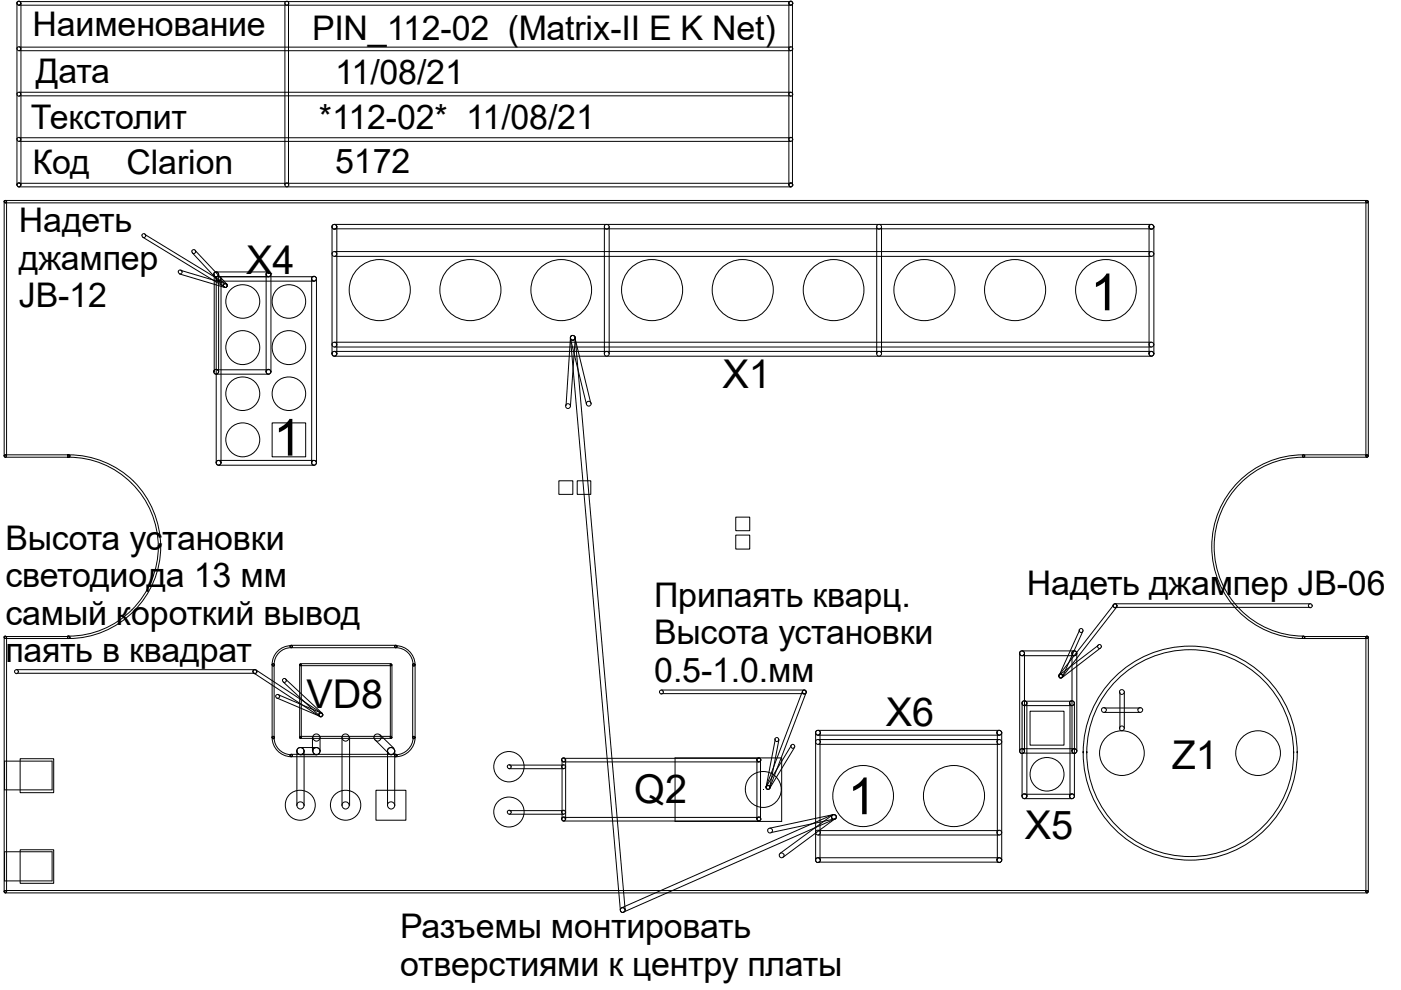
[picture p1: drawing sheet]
<svg xmlns="http://www.w3.org/2000/svg" width="297mm" height="210mm" viewBox="0 0 297 210" stroke-linecap="round" stroke-linejoin="round" font-family="sans-serif">
<g fill="none" stroke="#000" stroke-width=".21">
<path d="M3.6 .7v38.5M4 19.6h163.7M4 10h163.7M4 10.8h163.7M4 .3h163.7M4 1.1h163.7M4.4 .7v38.5M60.4 .7v38.5M61.2 .7v38.5M167.3 .7v38.5M168 .7v38.5M4 29.2h163.7"/>
<path d="M4 30h163.7M4 38.9h163.7M4 39.6h163.7M4 20.3h163.7M.9 42.8v53.9M.9 42.6l.5 .1-.1 .2h-.4zM1.1 42.5h288.8M1.1 43h288.8M1.4 42.8v53.9M30.3 50.3l17.3 10.6M30.7 49.7l17.3 10.6M38.1 58.1l9.6 2.9"/>
<path d="M38.3 57.3l9.7 2.9M40.8 53.6l6.7 7.3M41.4 53.1l6.7 7.2M45.4 58.2v20.6M45.8 57.7h11.1M45.8 58.7h20.8M45.8 59.1v39M46.4 58.2v20.6M46.4 59.6h20.2M46.9 59.1v39M56.4 58.2v20.6M57.4 58.2v20.6"/>
<path d="M66.1 59.1v39M67.1 59.1v39M70.4 48.1v26.9M70.9 47.6h173.2M70.9 48.5h173.2M70.9 53.3h173.2M70.9 54.4h173.2M71.4 48.1v26.9M128.1 48.1v26.9M129.2 48.1v26.9M185.9 48.1v26.9M186.9 48.1v26.9"/>
<path d="M243.6 48.1v26.9M244.6 48.1v26.9M289.6 42.8v53.9M289.7 42.6l.4 .1-.1 .2h-.3zM290.1 42.8v53.9M45.8 78.4h11.1M45.8 79.3h11.1M70.9 74.5h173.2M70.9 75.5h173.2M70.9 72.6h173.2M70.9 73.6h173.2M120.9 71.6l-.9 14.4"/>
<path d="M120.9 71.8l3.4 13.9M120.9 71.7l10.6 121.3M121.9 71.5l3.4 14M122 71.7l-1.1 14.4M122 71.6l10.5 121.3M.9 96.5l.5 .1-.1 .2h-.4zM1.1 96.4h13.5M1.1 96.9h13.5M14.4 96.5l.4 .1v.2h-.4zM14.5 96.4h-.1a19.4 19.4 0 0 1 19.7 19.4v-.1a19.7 19.7 0 0 1-19.7 19.7h.1M14.5 96.9h-.1a19.1 19.1 0 0 1 19.2 18.9v-.1a19.1 19.1 0 0 1-19.2 19.2h.1M46.4 97.6h20.2"/>
<path d="M46.4 98.6h20.2M57.7 89.7h7.1v7.2h-7.1zM276.2 96.5l.4 .1-.1 .2h-.3zM276.3 96.4a19.5 19.5 0 0 0-19.4 19.5 19.5 19.5 0 0 0 19.4 19.5M276.3 96.9a19 19 0 0 0-18.9 19 19 19 0 0 0 18.9 19M276.4 96.4h13.5M276.4 96.9h13.5M289.7 96.5l.4 .1-.1 .2h-.3zM118.5 101.9h3v2.9h-3zM122.4 101.9h2.9v2.9h-2.9zM156 113.5h3v2.9h-3zM156 109.6h3v2.9h-3z"/>
<path d="M.9 135.1v54M.9 134.9l.5 .2-.1 .2h-.4zM1.1 135h13.5M1.1 135.4h13.5M1.4 135.1v54M14.4 134.9l.4 .2v.2h-.4zM61.6 136.9l.4 .1-.1 .2h-.3zM61.7 136.9a4 4 0 0 0-4 4M61.7 137.3a3.6 3.6 0 0 0-3.6 3.6M61.8 136.8h22.1M61.8 137.3h22.1M83.8 136.9l.4 .1-.1 .2h-.3z"/>
<path d="M83.9 136.9a4.1 4.1 0 0 1 4.1 4M83.9 137.3a3.6 3.6 0 0 1 3.7 3.6M216.2 138.5v20.8M216.7 138h11.1M216.7 139h11.1M217.2 138.5v20.8M227.3 138.5v20.8M228.3 138.5v20.8M228.9 133.6l-4.3 9.6M229.6 133.9l-4.3 9.6M232.9 136.8l-8.2 6.3M233.3 137.4l-8.1 6.3"/>
<path d="M236.2 128.2l-11.6 14.9M236.4 128h41.4M236.4 128.8h41.4M236.8 128.7l-11.6 14.9M276.2 134.9l.4 .2-.1 .2h-.3zM276.4 135h13.5M276.4 135.4h13.5M289.6 135.1v54M289.7 134.9l.4 .2-.1 .2h-.3zM290.1 135.1v54M3.5 142h50.6M3.5 142.7h50.6"/>
<path d="M53.9 142.7l13.9 9.2M54.3 142.1l13.9 9.1-9.1-3.9M57.7 156.3a4.1 4.1 0 0 0 4 4.1M57.7 156.3l.3-.2 .1 .2M57.7 156.3l.3 .3 .2-.2-.1-.1M57.7 140.9l.3-.2 .1 .2M57.7 140.9l.3 .3 .2-.2-.1-.1M57.7 141v15.4M58.1 156.3a3.6 3.6 0 0 0 3.6 3.7M58.1 141v15.4M58.7 148l9.2 3.9M60.1 144.6l7.7 7.2"/>
<path d="M60.6 144l7.7 7.2M61.6 160l.4 .1-.1 .2h-.3zM61.8 159.9h22.1M62.9 159.3v11.5M63.5 141v15.4M63.6 156.2l.2 .1v.2h-.2zM63.6 140.8l.2 .1v.2h-.2zM63.7 156.1h19.2M63.7 156.5h19.2M63.7 140.7h19.2M63.7 141.1h19.2M63.7 158.5h3.4"/>
<path d="M63.9 141v15.4M64.5 159.3v11.5M66.2 156.4v2.9M67.9 156.4v2.9M72.5 156.4v14.4M74.1 156.4v14.4M79.5 156.9l2.9 2.9M80.6 155.8l2.9 2.9M82.2 159.3v11.5M82.8 141v15.4M82.8 140.8l.3 .1-.1 .2h-.2zM82.8 156.2l.3 .1-.1 .2h-.2z"/>
<path d="M83.1 141v15.4M83.7 159.3v11.5M83.8 160l.4 .1-.1 .2h-.3zM87.5 141v15.4M87.6 156.2l.4 .1-.1 .2h-.3zM87.6 140.8l.4 .1-.1 .2h-.3zM87.6 156.3a3.7 3.7 0 0 1-3.7 3.7M88 156.3a4.1 4.1 0 0 1-4.1 4.1M88 141v15.4M140.2 146.3h30.4M140.2 147.1h30.4M164.4 156.7l-2 10.2"/>
<path d="M165.1 156.9l-1.9 10.1M167.8 158.1l-5.3 8.6M168.4 158.5l-5.2 8.6M170.1 146.6l-7.7 20.2M170.9 146.9l-7.7 20.1M172.9 155.4v27M173.4 154.9h38.5M173.4 155.9h38.5M173.4 156.8h38.5M173.4 157.8h38.5M173.9 155.4v27M211.5 155.4v27"/>
<path d="M212.4 155.4v27M216.7 158.7h11.1M216.7 159.7h11.1M216.7 149.1v19.7M217.2 148.7h10.1M217.2 149.6h10.1M217.7 149.1v19.7M218.4 150.8h7.2v7.2h-7.2zM226.9 149.1v19.7M227.8 149.1v19.7M234.1 150.1h7.7M234.1 151h7.7"/>
<path d="M237.4 146.7v7.7M238.4 146.7v7.7M1 161.4h10v6.1h-10zM4.3 160.9h7.1v7.2h-7.1zM61.8 160.4h22.1M63.7 160h3.4M79.7 167.6h6.4v6.3h-6.4zM108 171.9h11.5M108 172.6h11.5M108 162.2h11.5M108 163h11.5M119.2 161.1v12.6"/>
<path d="M119.5 173.3h41.4M119.5 174.1h41.4M119.5 160.8h41.4M119.5 161.5h41.4M119.9 161.1v12.6M143.1 160.7h22.6v13.5h-22.6zM160.5 161.1v12.6M161.2 161.1v12.6M173.4 176.1h38.5M173.4 177h38.5M176.5 172.8l-11.1 8.1M176.6 172.7l-44.7 19.7"/>
<path d="M176.7 172.7l-13.5 2.9M176.9 173.7l-13.5 2.8M177 173.7l-44.8 19.7M177.1 173.6l-11.1 8.2M217.2 168.4h10.1M217.2 169.3h10.1M.9 188.9l.5 .1-.1 .2h-.4zM1 180.6h10v6.2h-10zM1.1 188.8h288.8M1.1 189.3h288.8M4.3 180.2h7.1v7.1h-7.1zM173.4 181.9h38.5"/>
<path d="M173.4 182.8h38.5M289.7 188.9l.4 .1-.1 .2h-.3z"/>
<circle cx="4" cy="10.3" r=".4"/>
<circle cx="4" cy="20" r=".4"/>
<circle cx="4" cy=".7" r=".4"/>
<circle cx="60.8" cy=".7" r=".4"/>
<circle cx="167.6" cy="10.3" r=".4"/>
<circle cx="167.6" cy="20" r=".4"/>
<circle cx="167.6" cy=".7" r=".4"/>
<circle cx="4" cy="29.5" r=".4"/>
<circle cx="4" cy="39.2" r=".4"/>
<circle cx="60.8" cy="39.2" r=".4"/>
<circle cx="167.6" cy="39.2" r=".4"/>
<circle cx="167.6" cy="29.5" r=".4"/>
<circle cx="30.5" cy="49.9" r=".4"/>
<circle cx="38.2" cy="57.6" r=".4"/>
<circle cx="41.1" cy="53.3" r=".4"/>
<circle cx="45.8" cy="58.1" r=".53"/>
<circle cx="46.3" cy="59.1" r=".53"/>
<circle cx="56.9" cy="58.1" r=".53"/>
<circle cx="66.6" cy="59.1" r=".53"/>
<circle cx="70.9" cy="48.1" r=".53"/>
<circle cx="70.9" cy="53.8" r=".53"/>
<circle cx="128.6" cy="48.1" r=".53"/>
<circle cx="186.4" cy="48.1" r=".53"/>
<circle cx="244.1" cy="48.1" r=".53"/>
<circle cx="244.1" cy="53.8" r=".53"/>
<circle cx="45.8" cy="78.8" r=".53"/>
<circle cx="47.7" cy="60.5" r=".4"/>
<circle cx="51.5" cy="73.7" r="3.6"/>
<circle cx="51.5" cy="63.9" r="3.6"/>
<circle cx="56.9" cy="78.8" r=".53"/>
<circle cx="61.2" cy="73.7" r="3.6"/>
<circle cx="61.2" cy="63.9" r="3.6"/>
<circle cx="70.9" cy="73" r=".53"/>
<circle cx="70.9" cy="75" r=".53"/>
<circle cx="80.5" cy="61.5" r="6.5"/>
<circle cx="99.7" cy="61.5" r="6.5"/>
<circle cx="119" cy="61.5" r="6.5"/>
<circle cx="121.4" cy="71.6" r=".53"/>
<circle cx="128.6" cy="75" r=".53"/>
<circle cx="138.3" cy="61.5" r="6.5"/>
<circle cx="157.5" cy="61.5" r="6.5"/>
<circle cx="176.7" cy="61.5" r="6.5"/>
<circle cx="186.4" cy="75" r=".53"/>
<circle cx="196" cy="61.5" r="6.5"/>
<circle cx="215.2" cy="61.5" r="6.5"/>
<circle cx="234.5" cy="61.5" r="6.5"/>
<circle cx="244.1" cy="75" r=".53"/>
<circle cx="244.1" cy="73" r=".53"/>
<circle cx="46.3" cy="98.1" r=".53"/>
<circle cx="51.5" cy="93.2" r="3.6"/>
<circle cx="51.5" cy="83.5" r="3.6"/>
<circle cx="61.2" cy="83.5" r="3.6"/>
<circle cx="66.6" cy="98.1" r=".53"/>
<circle cx="120.4" cy="86.1" r=".53"/>
<circle cx="124.8" cy="85.6" r=".53"/>
<circle cx="216.7" cy="138.5" r=".53"/>
<circle cx="227.8" cy="138.5" r=".53"/>
<circle cx="229.2" cy="133.7" r=".4"/>
<circle cx="233.1" cy="137.1" r=".4"/>
<circle cx="236.4" cy="128.4" r=".4"/>
<circle cx="277.8" cy="128.4" r=".4"/>
<circle cx="3.5" cy="142.4" r=".4"/>
<circle cx="54" cy="142.4" r=".4"/>
<circle cx="58.8" cy="147.7" r=".4"/>
<circle cx="60.3" cy="144.3" r=".4"/>
<circle cx="63.7" cy="159.2" r=".77"/>
<circle cx="67.1" cy="156.4" r=".77"/>
<circle cx="67.1" cy="159.2" r=".77"/>
<circle cx="68" cy="151.5" r=".4"/>
<circle cx="73.3" cy="156.4" r=".77"/>
<circle cx="80" cy="156.4" r=".77"/>
<circle cx="82.9" cy="159.2" r=".77"/>
<circle cx="140.2" cy="146.7" r=".4"/>
<circle cx="164.7" cy="156.8" r=".4"/>
<circle cx="168.1" cy="158.2" r=".4"/>
<circle cx="170.5" cy="146.7" r=".4"/>
<circle cx="173.4" cy="155.3" r=".53"/>
<circle cx="173.4" cy="157.3" r=".53"/>
<circle cx="211.9" cy="155.3" r=".53"/>
<circle cx="211.9" cy="157.3" r=".53"/>
<circle cx="216.7" cy="159.2" r=".53"/>
<circle cx="217.2" cy="149.1" r=".53"/>
<circle cx="224.9" cy="143.3" r=".4"/>
<circle cx="227.3" cy="149.1" r=".53"/>
<circle cx="227.8" cy="159.2" r=".53"/>
<circle cx="234" cy="150.5" r=".53"/>
<circle cx="237.9" cy="146.7" r=".53"/>
<circle cx="237.9" cy="154.4" r=".53"/>
<circle cx="237.9" cy="159.7" r="4.7"/>
<circle cx="241.7" cy="150.5" r=".53"/>
<circle cx="252.3" cy="159.7" r="22.7"/>
<circle cx="252.3" cy="159.7" r="21.9"/>
<circle cx="266.7" cy="159.7" r="4.7"/>
<circle cx="63.7" cy="170.7" r="3.2"/>
<circle cx="63.7" cy="170.7" r=".77"/>
<circle cx="73.3" cy="170.7" r=".77"/>
<circle cx="73.3" cy="170.7" r="3.2"/>
<circle cx="82.9" cy="170.7" r=".77"/>
<circle cx="107.9" cy="162.5" r="3.2"/>
<circle cx="107.9" cy="172.2" r="3.2"/>
<circle cx="107.9" cy="172.2" r=".4"/>
<circle cx="107.9" cy="162.6" r=".4"/>
<circle cx="119.5" cy="162.6" r=".4"/>
<circle cx="119.5" cy="173.6" r=".4"/>
<circle cx="119.5" cy="161.1" r=".4"/>
<circle cx="119.5" cy="172.2" r=".4"/>
<circle cx="160.9" cy="161.1" r=".4"/>
<circle cx="160.9" cy="173.6" r=".4"/>
<circle cx="161.8" cy="167.4" r="3.8"/>
<circle cx="162.8" cy="167" r=".4"/>
<circle cx="163.3" cy="176.1" r=".53"/>
<circle cx="173.4" cy="176.5" r=".53"/>
<circle cx="176.8" cy="173.2" r=".53"/>
<circle cx="183" cy="168.8" r="6.5"/>
<circle cx="202.3" cy="168.8" r="6.5"/>
<circle cx="211.9" cy="176.5" r=".53"/>
<circle cx="217.2" cy="168.8" r=".53"/>
<circle cx="222" cy="164.2" r="3.6"/>
<circle cx="227.3" cy="168.8" r=".53"/>
<circle cx="132" cy="192.9" r=".53"/>
<circle cx="165.7" cy="181.3" r=".53"/>
<circle cx="173.4" cy="182.4" r=".53"/>
<circle cx="211.9" cy="182.4" r=".53"/>
</g>
<path d="M161.8 167.4l.1 .1z" fill="#000"/>
<g font-size="10.8">
<text x="231.2" y="65.8">1</text>
<text x="58" y="96.6">1</text>
<text x="179.7" y="172.6">1</text>
</g>
<g font-size="8.4">
<text x="52.2" y="58.1">X4</text>
<text x="153.2" y="82.2">X1</text>
<text x="65" y="150">VD8</text>
<text x="187.8" y="153.9">X6</text>
<text x="248.5" y="163.1">Z1</text>
<text x="134.5" y="170.2">Q2</text>
<text x="217.3" y="177.9">X5</text>
</g>
<g font-size="7.2">
<text x="6.9" y="7.6">Наименование</text>
<text x="66.2" y="8.4">PIN_112-02 (Matrix-II E K Net)</text>
<text x="7.6" y="17.5">Дата</text>
<text x="71.1" y="17.8">11/08/21</text>
<text x="6.6" y="27.3">Текстолит</text>
<text x="67.6" y="27.4">*112-02* 11/08/21</text>
<text x="6.9" y="36.9">Код</text>
<text x="26.8" y="36.9">Clarion</text>
<text x="71.1" y="36.7">5172</text>
<text x="4" y="49.2">Надеть</text>
<text x="4" y="57.2">джампер</text>
<text x="4" y="65.1">JB-12</text>
<text x="1.1" y="116.6">Высота установки</text>
<text x="1.1" y="124.5">светодиода 13 мм</text>
<text x="138.7" y="128.6">Припаять кварц.</text>
<text x="217.7" y="126.2">Надеть джампер JB-06</text>
<text x="1.1" y="132.5">самый короткий вывод</text>
<text x="138.7" y="136.6">Высота установки</text>
<text x="1.1" y="140.5">паять в квадрат</text>
<text x="138.7" y="144.5">0.5-1.0.мм</text>
<text x="84.9" y="198.9">Разъемы монтировать</text>
<text x="84.9" y="206.8">отверстиями к центру платы</text>
</g>
</svg>
